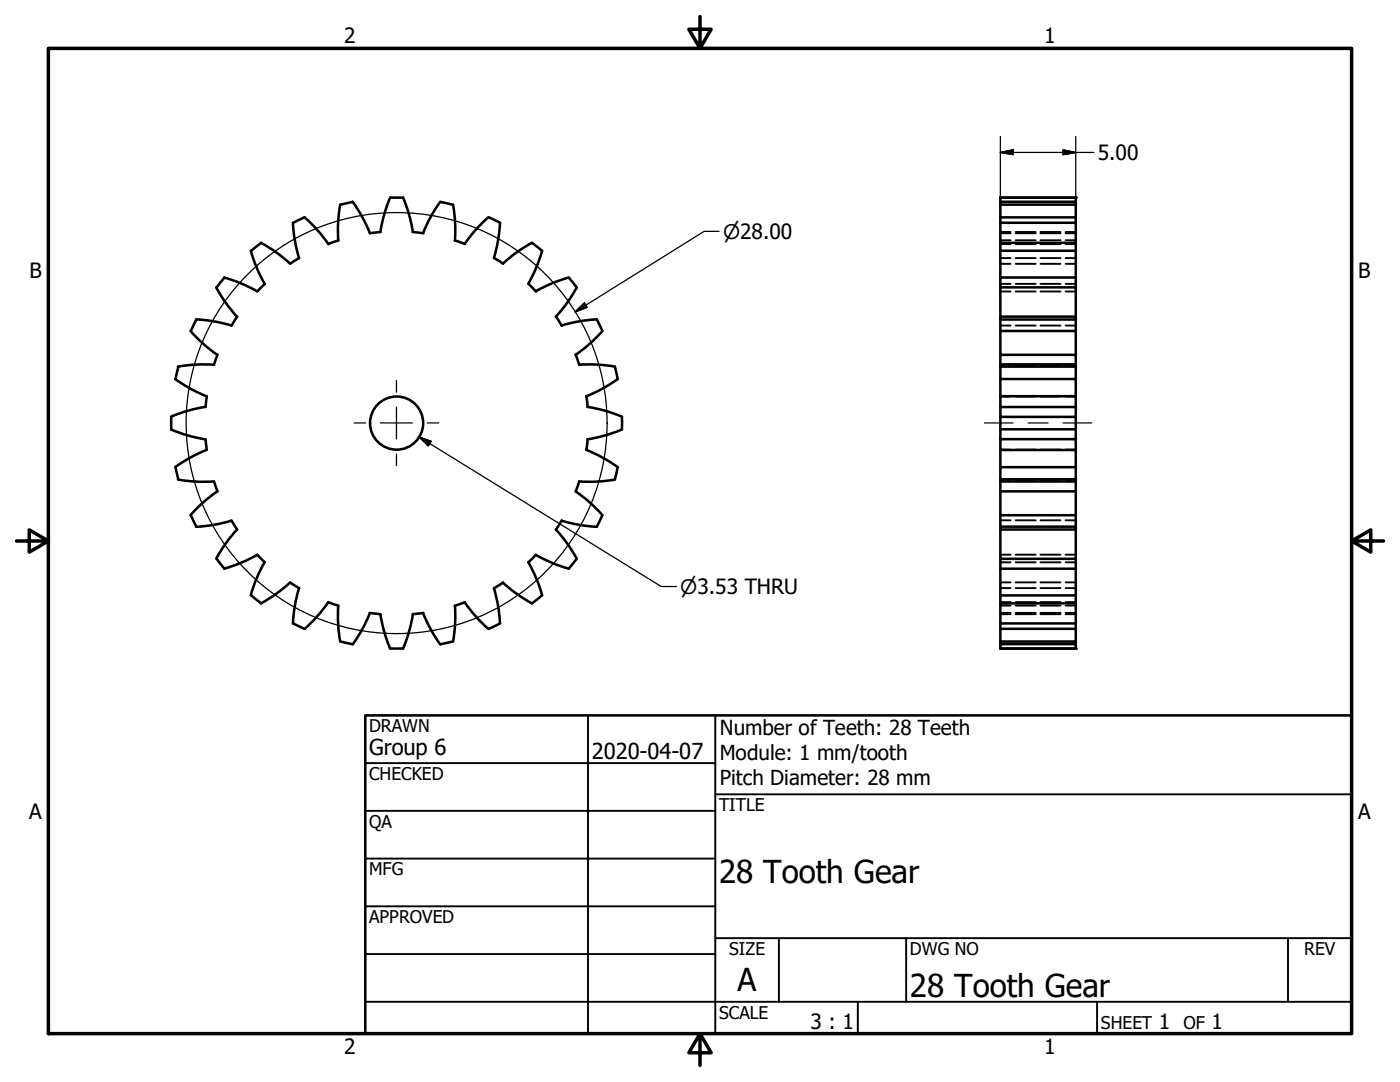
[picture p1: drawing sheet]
<svg xmlns="http://www.w3.org/2000/svg" width="279mm" height="216mm" viewBox="0 0 279 216" stroke-linecap="round" stroke-linejoin="round" font-family="sans-serif">
<!-- layer: Visible (ANSI) -->
<g fill="none" stroke="#000" stroke-width=".51">
<path d="M77.9 39.4a29.2 29.2 0 0 0-2 6.9l-2.1 .2M77.9 39.5h2.5M80.4 39.4a27.9 27.9 0 0 1 2 6.9l2.1 .2M199.6 39.4h15.1v.9h-15.1M199.6 39.4v17.9M199.6 39.4h15.1M43.2 57.4a29.2 29.2 0 0 0 4.1 5.8M44.7 55.4a29.6 29.6 0 0 1 6.7 2.7l1.5-1.5M44.8 55.4l-1.6 2M50 50a29.2 29.2 0 0 0 2.8 6.6M52.1 48.4a29.2 29.2 0 0 1 5.8 4.2l1.8-1.1M52.1 48.5l-2 1.5"/>
<path d="M58.5 44.4a29.2 29.2 0 0 0 1.2 7.1M58.5 44.5l2.3-1.1a29.1 29.1 0 0 1 4.7 5.3l2-.7M70.4 40.3l-2.5 .5a29.2 29.2 0 0 0-.4 7.2M70.4 40.3a29.2 29.2 0 0 1 3.4 6.2M87.9 40.3a29.2 29.2 0 0 0-3.5 6.2M87.9 40.3l2.5 .6a29.2 29.2 0 0 1 .4 7.1M90.8 48l2 .7M97.5 43.4a29.2 29.2 0 0 0-4.8 5.3M97.5 43.4l2.3 1.1a30.6 30.6 0 0 1-1.2 7l1.8 1.1M106.2 48.4a29.2 29.2 0 0 0-5.8 4.2M106.2 48.5l2 1.6M108.2 50a29.6 29.6 0 0 1-2.8 6.6l1.6 1.5"/>
<path d="M115.1 57.4a29.2 29.2 0 0 1-4.2 5.8M115.1 57.4l-1.6-2a29.2 29.2 0 0 0-6.6 2.7M199.6 57.3v5.9h15.1v.6M199.6 57.3h15.1v5.9M199.6 50h15.1v5.4h-15.1M199.6 44.4h15.1v4.1h-15.1M199.6 40.8h15.1v2.6h-15.1M214.7 40.3v.5M214.7 43.4v1M214.7 48.5v1.5M214.7 55.4v1.9M35 75.6a28 28 0 0 0 6.3 3.5l-.3 2.1"/>
<path d="M35.6 73.2l-.6 2.4M38 66.1a29.2 29.2 0 0 0 5.4 4.7M39.1 63.7a29.2 29.2 0 0 1 7.1 1.2M39.2 63.8l-1.1 2.2M42.7 72.8a29.2 29.2 0 0 0-7.2 .4M43.4 70.8l-.7 2M47.3 63.2l-1.1 1.8M111 63.2l1.1 1.8M114.9 70.8l.7 2a27.2 27.2 0 0 1 7.1 .4M117 79.1l.3 2.1M119.1 63.8l1.1 2.3a29.2 29.2 0 0 1-5.3 4.7M119.1 63.7a29.2 29.2 0 0 0-7 1.2"/>
<path d="M122.7 73.2l.6 2.5M123.3 75.7a29.2 29.2 0 0 1-6.3 3.4M199.6 75.6v3.5h15.1v2.1h-15.1v-2.1M199.6 75.6h15.1v3.5M199.6 66v4.8h15.1v1.9M199.6 66h15.1v4.8M199.6 72.7v.5h15.1v-.5M199.6 63.2v2.8M199.6 70.8v1.9M199.6 73.2v2.4M199.6 63.8h15.1M199.6 72.7h15.1"/>
<path d="M214.7 63.8v2.2M214.7 73.2v2.4M34.1 85.7a29.2 29.2 0 0 0 6.9 2M34.2 83.2v2.5M35 93.2l.6 2.5M35.5 95.7a29.2 29.2 0 0 0 7.1 .4M41 81.2a29.2 29.2 0 0 0-6.9 1.9M41 87.6l.3 2.2a28.2 28.2 0 0 0-6.3 3.4M42.7 96l.7 2.1M43.4 98a29.2 29.2 0 0 0-5.4 4.8M114.9 98.1a29.2 29.2 0 0 1 5.3 4.7M117 89.8a29.2 29.2 0 0 1 6.3 3.4"/>
<path d="M117.2 81.2a29.2 29.2 0 0 1 6.9 1.9M117.3 87.6l-.3 2.2M122.7 95.7a28 28 0 0 1-7.1 .3l-.7 2.1M123.3 93.2l-.6 2.5M124.1 85.7a29.2 29.2 0 0 1-6.9 2M124.1 83.2v2.5M199.6 95.6h15.1v2.4h-15.1zM199.6 98v4.8h15.1v-4.8M199.6 85.7v1.9h15.1v2.2h-15.1v-2.2M199.6 85.7h15.1v1.9M199.6 89.8v3.4h15.1v-3.4M199.6 81.2v2h15.1v-2"/>
<path d="M199.6 83.2v2.5M199.6 93.2v2.4M199.6 96.1h15.1M214.7 83.2v2.5M214.7 93.2v2.4M38.1 102.8l1.1 2.3M43.2 111.5l1.5 2a29.1 29.1 0 0 0 6.6-2.8l1.6 1.5M46.2 103.9a29.2 29.2 0 0 1-7.1 1.2M46.2 103.9l1.1 1.8M47.3 105.6a29.2 29.2 0 0 0-4.1 5.8M50.1 118.8l2 1.6M52.8 112.2a29.2 29.2 0 0 0-2.8 6.6"/>
<path d="M59.7 117.4a29.2 29.2 0 0 0-1.2 7l2.3 1.1a28.1 28.1 0 0 0 4.7-5.3l2 .7M59.7 117.4l-1.8-1.2a28.8 28.8 0 0 1-5.8 4.2M98.6 117.4a29.2 29.2 0 0 1 1.2 7l-2.3 1.1M98.6 117.4l1.8-1.2a26.3 26.3 0 0 0 5.8 4.2M105.4 112.2a29.2 29.2 0 0 1 2.8 6.6M106.9 110.7a29.2 29.2 0 0 0 6.6 2.8l1.6-2M106.9 110.7l-1.5 1.5M108.2 118.8l-2 1.6M110.9 105.6a29.2 29.2 0 0 1 4.2 5.8M112.1 103.9a29.2 29.2 0 0 0 7 1.2M112.1 103.9l-1.1 1.8M120.2 102.8l-1.1 2.3"/>
<path d="M199.6 113.5h15.1v5.3h-15.1zM199.6 105.1h15.1v.6h-15.1zM199.6 105.7v5.8h15.1v-5.8M199.6 102.8v2.3M199.6 111.5v2M199.6 118.8v1.6M214.7 102.8v2.3M214.7 111.5v2M214.7 118.8v1.6M67.5 120.9a29.2 29.2 0 0 0 .4 7.1l2.5 .5M73.8 122.3l2.1 .2M73.8 122.3a29.2 29.2 0 0 1-3.4 6.3"/>
<path d="M75.9 122.6a29.2 29.2 0 0 0 2 6.8M77.9 129.4h2.5M82.4 122.6a29.2 29.2 0 0 1-2 6.8M84.4 122.3a29.2 29.2 0 0 0 3.5 6.3M84.5 122.3l-2.1 .2M90.8 120.9a29.2 29.2 0 0 1-.4 7.1l-2.5 .5M92.7 120.1a29.2 29.2 0 0 0 4.8 5.4M92.8 120.2l-2 .7M199.6 128.5h15.1v.9h-15.1zM199.6 125.5h15.1v2.5h-15.1zM199.6 120.4h15.1v4h-15.1zM199.6 124.4v1.1"/>
<path d="M199.6 128v.5M199.6 129.4h15.1M214.7 124.4v1.1M214.7 128v.5"/>
<circle cx="79.2" cy="84.4" r="5.3"/>
</g>
<!-- layer: Hidden (ANSI) -->
<g fill="none" stroke="#000" stroke-width=".38">
<path d="M199.6 58.2h2.1M199.6 56.6h2.1M199.6 52.6h2.1M199.6 51.5h2.1M199.6 48.7h2.1M199.6 47.9h2.1M199.6 46.5h2.1M199.6 46.3h2.1M202.7 58.2h4M202.7 56.6h4M202.7 52.6h4M202.7 51.5h4"/>
<path d="M202.7 48.7h4M202.7 47.9h4M202.7 46.5h4M202.7 46.3h4M207.6 58.2h4M207.6 56.6h4M207.6 52.6h4M207.6 51.5h4M207.6 48.7h4M207.6 47.9h4M207.6 46.5h4M207.6 46.3h4"/>
<path d="M212.7 58.2h2M212.7 56.6h2M212.7 52.6h2M212.7 51.5h2M212.7 48.7h2M212.7 47.9h2M212.7 46.5h2M212.7 46.3h2M199.6 72.8h2.1M199.6 65h2.1M199.6 79.1h2.1M202.7 72.8h4"/>
<path d="M202.7 65h4M202.7 79.1h4M207.6 72.8h4M207.6 65h4M207.6 79.1h4M212.7 72.8h2M212.7 65h2M212.7 79.1h2M199.6 96h2.1M199.6 89.7h2.1M202.7 96h4M202.7 89.7h4"/>
<path d="M207.6 96h4M207.6 89.7h4M212.7 96h2M212.7 89.7h2M199.6 117.3h2.1M199.6 116.2h2.1M199.6 112.2h2.1M199.6 110.7h2.1M199.6 103.8h2.1M202.7 117.3h4M202.7 116.2h4M202.7 112.2h4"/>
<path d="M202.7 110.7h4M202.7 103.8h4M207.6 117.3h4M207.6 116.2h4M207.6 112.2h4M207.6 110.7h4M207.6 103.8h4M212.7 117.3h2M212.7 116.2h2M212.7 112.2h2M212.7 110.7h2M212.7 103.8h2"/>
<path d="M199.6 122.6h2.1M199.6 122.3h2.1M199.6 120.8h2.1M199.6 120.1h2.1M202.7 122.6h4M202.7 122.3h4M202.7 120.8h4M202.7 120.1h4M207.6 122.6h4M207.6 122.3h4M207.6 120.8h4M207.6 120.1h4"/>
<path d="M212.7 122.6h2M212.7 122.3h2M212.7 120.8h2M212.7 120.1h2"/>
</g>
<!-- layer: Visible (ANSI) -->
<g fill="#000">
<circle cx="199.6" cy="39.4" r=".25"/>
<circle cx="214.7" cy="39.4" r=".25"/>
<circle cx="199.6" cy="129.4" r=".25"/>
<circle cx="214.7" cy="129.4" r=".25"/>
</g>
<!-- layer: Border (ANSI) -->
<path d="M9.7 9.7h260v196.5h-260zM139.7 3.3v6.4l-2.2-3.9h4.4l-2.2 3.9M3.3 107.9h6.4l-3.9-2.2v4.5l3.9-2.3M269.7 107.9l3.9 2.3v-4.5l-3.9 2.2h6.4M139.7 206.2l2.2 3.9h-4.4l2.2-3.9v6.4" fill="none" stroke="#000" stroke-width=".7"/>
<!-- layer: Title (ANSI) -->
<g fill="none" stroke="#000" stroke-width=".38">
<path d="M72.9 152.3h69.8M117.3 142.7v63.5M142.7 158.5h127M142.7 142.7v63.5M72.9 161.8h69.8M72.9 171.3h69.8M72.9 199.9h196.8M72.9 180.8h69.8M72.9 190.4h69.8M142.7 187.2h127M155.4 187.2v12.7M171.2 199.9v6.3"/>
<path d="M180.8 187.2v12.7M218.9 199.9v6.3M257 187.2v12.7"/>
</g>
<path d="M72.9 142.7h196.8v63.5h-196.8z" fill="none" stroke="#000" stroke-width=".51"/>
<!-- layer: Sketch Geometry (ANSI) -->
<circle cx="79.1" cy="84.4" r="42" fill="none" stroke="#000" stroke-width=".25"/>
<!-- layer: Symbol (ANSI) -->
<path d="M83.6 87.2l2.4 .9-.5 .9zM83.6 87.2l48.4 29.8h3" fill="none" stroke="#000" stroke-width=".25"/>
<path d="M83.6 87.2l2.4 .9zM83.6 87.2l2.4 .9-.5 .9z" fill="#000" stroke="#000" stroke-width=".25"/>
<!-- layer: Dimension (ANSI) -->
<path d="M199.6 30.4l2.6-.5v1zM199.6 30.4h18.7M199.6 27.2v34.4M212.2 29.9l2.5 .5-2.5 .5zM214.7 27.2v34.4M143.5 46.2h-3l-25.7 16M114.8 62.2l1.8-1.7 .6 .8z" fill="none" stroke="#000" stroke-width=".25"/>
<path d="M199.6 30.4l2.6-.5zM199.6 30.4l2.6-.5v1zM212.2 30.9l2.5-.5zM212.2 29.9l2.5 .5-2.5 .5zM114.8 62.2l1.8-1.7zM114.8 62.2l1.8-1.7 .6 .8z" fill="#000" stroke="#000" stroke-width=".25"/>
<!-- layer: Center Mark (ANSI) -->
<path d="M79.1 75.9v2.3M70.7 84.4h2.3M75.9 84.4h6.4M79.1 81.2v6.4M79.1 90.6v2.3M85.3 84.4h2.3" fill="none" stroke="#000" stroke-width=".25"/>
<!-- layer: Centerline (ANSI) -->
<path d="M196.5 84.4h5.7M205.2 84.4h4M212.2 84.4h5.7" fill="none" stroke="#000" stroke-width=".25"/>
<g font-size="6.3">
<text x="143.5" y="176.3">28 Tooth Gear</text>
<text x="147.2" y="197.7">A</text>
<text x="181.6" y="199">28 Tooth Gear</text>
</g>
<g font-size="4.4">
<text x="73.7" y="150.6">Group 6</text>
<text x="118.1" y="151.4">2020-04-07</text>
</g>
<g font-size="4.2">
<text x="68.7" y="8.6">2</text>
<text x="208.4" y="8.6">1</text>
<text x="219.1" y="31.9">5.00</text>
<text x="5.9" y="55.5">B</text>
<text x="271.1" y="55.5">B</text>
<text x="5.8" y="163.4">A</text>
<text x="271" y="163.4">A</text>
<text x="161.7" y="205.4">3 : 1</text>
<text x="231.3" y="205.4">1</text>
<text x="241.8" y="205.4">1</text>
<text x="68.7" y="210.3">2</text>
<text x="208.4" y="210.3">1</text>
</g>
<g font-size="4.1">
<text x="143.6" y="146.7">Number of Teeth: 28 Teeth</text>
<text x="143.6" y="151.7">Module: 1 mm/tooth</text>
<text x="143.6" y="156.6">Pitch Diameter: 28 mm</text>
</g>
<g font-size="4">
<text x="144.3" y="47.7">⌀28.00</text>
<text x="135.8" y="118.6">⌀3.53 THRU</text>
</g>
<g font-size="3.5">
<text x="73.7" y="146">DRAWN</text>
<text x="73.7" y="155.6">CHECKED</text>
<text x="143.5" y="161.8">TITLE</text>
<text x="73.7" y="165.2">QA</text>
<text x="73.7" y="174.7">MFG</text>
<text x="73.7" y="184.2">APPROVED</text>
<text x="145.5" y="190.6">SIZE</text>
<text x="181.6" y="190.6">DWG NO</text>
<text x="260.3" y="190.5">REV</text>
<text x="143.5" y="203.3">SCALE</text>
<text x="219.7" y="205.4">SHEET</text>
<text x="236.2" y="205.4">OF</text>
</g>
</svg>
